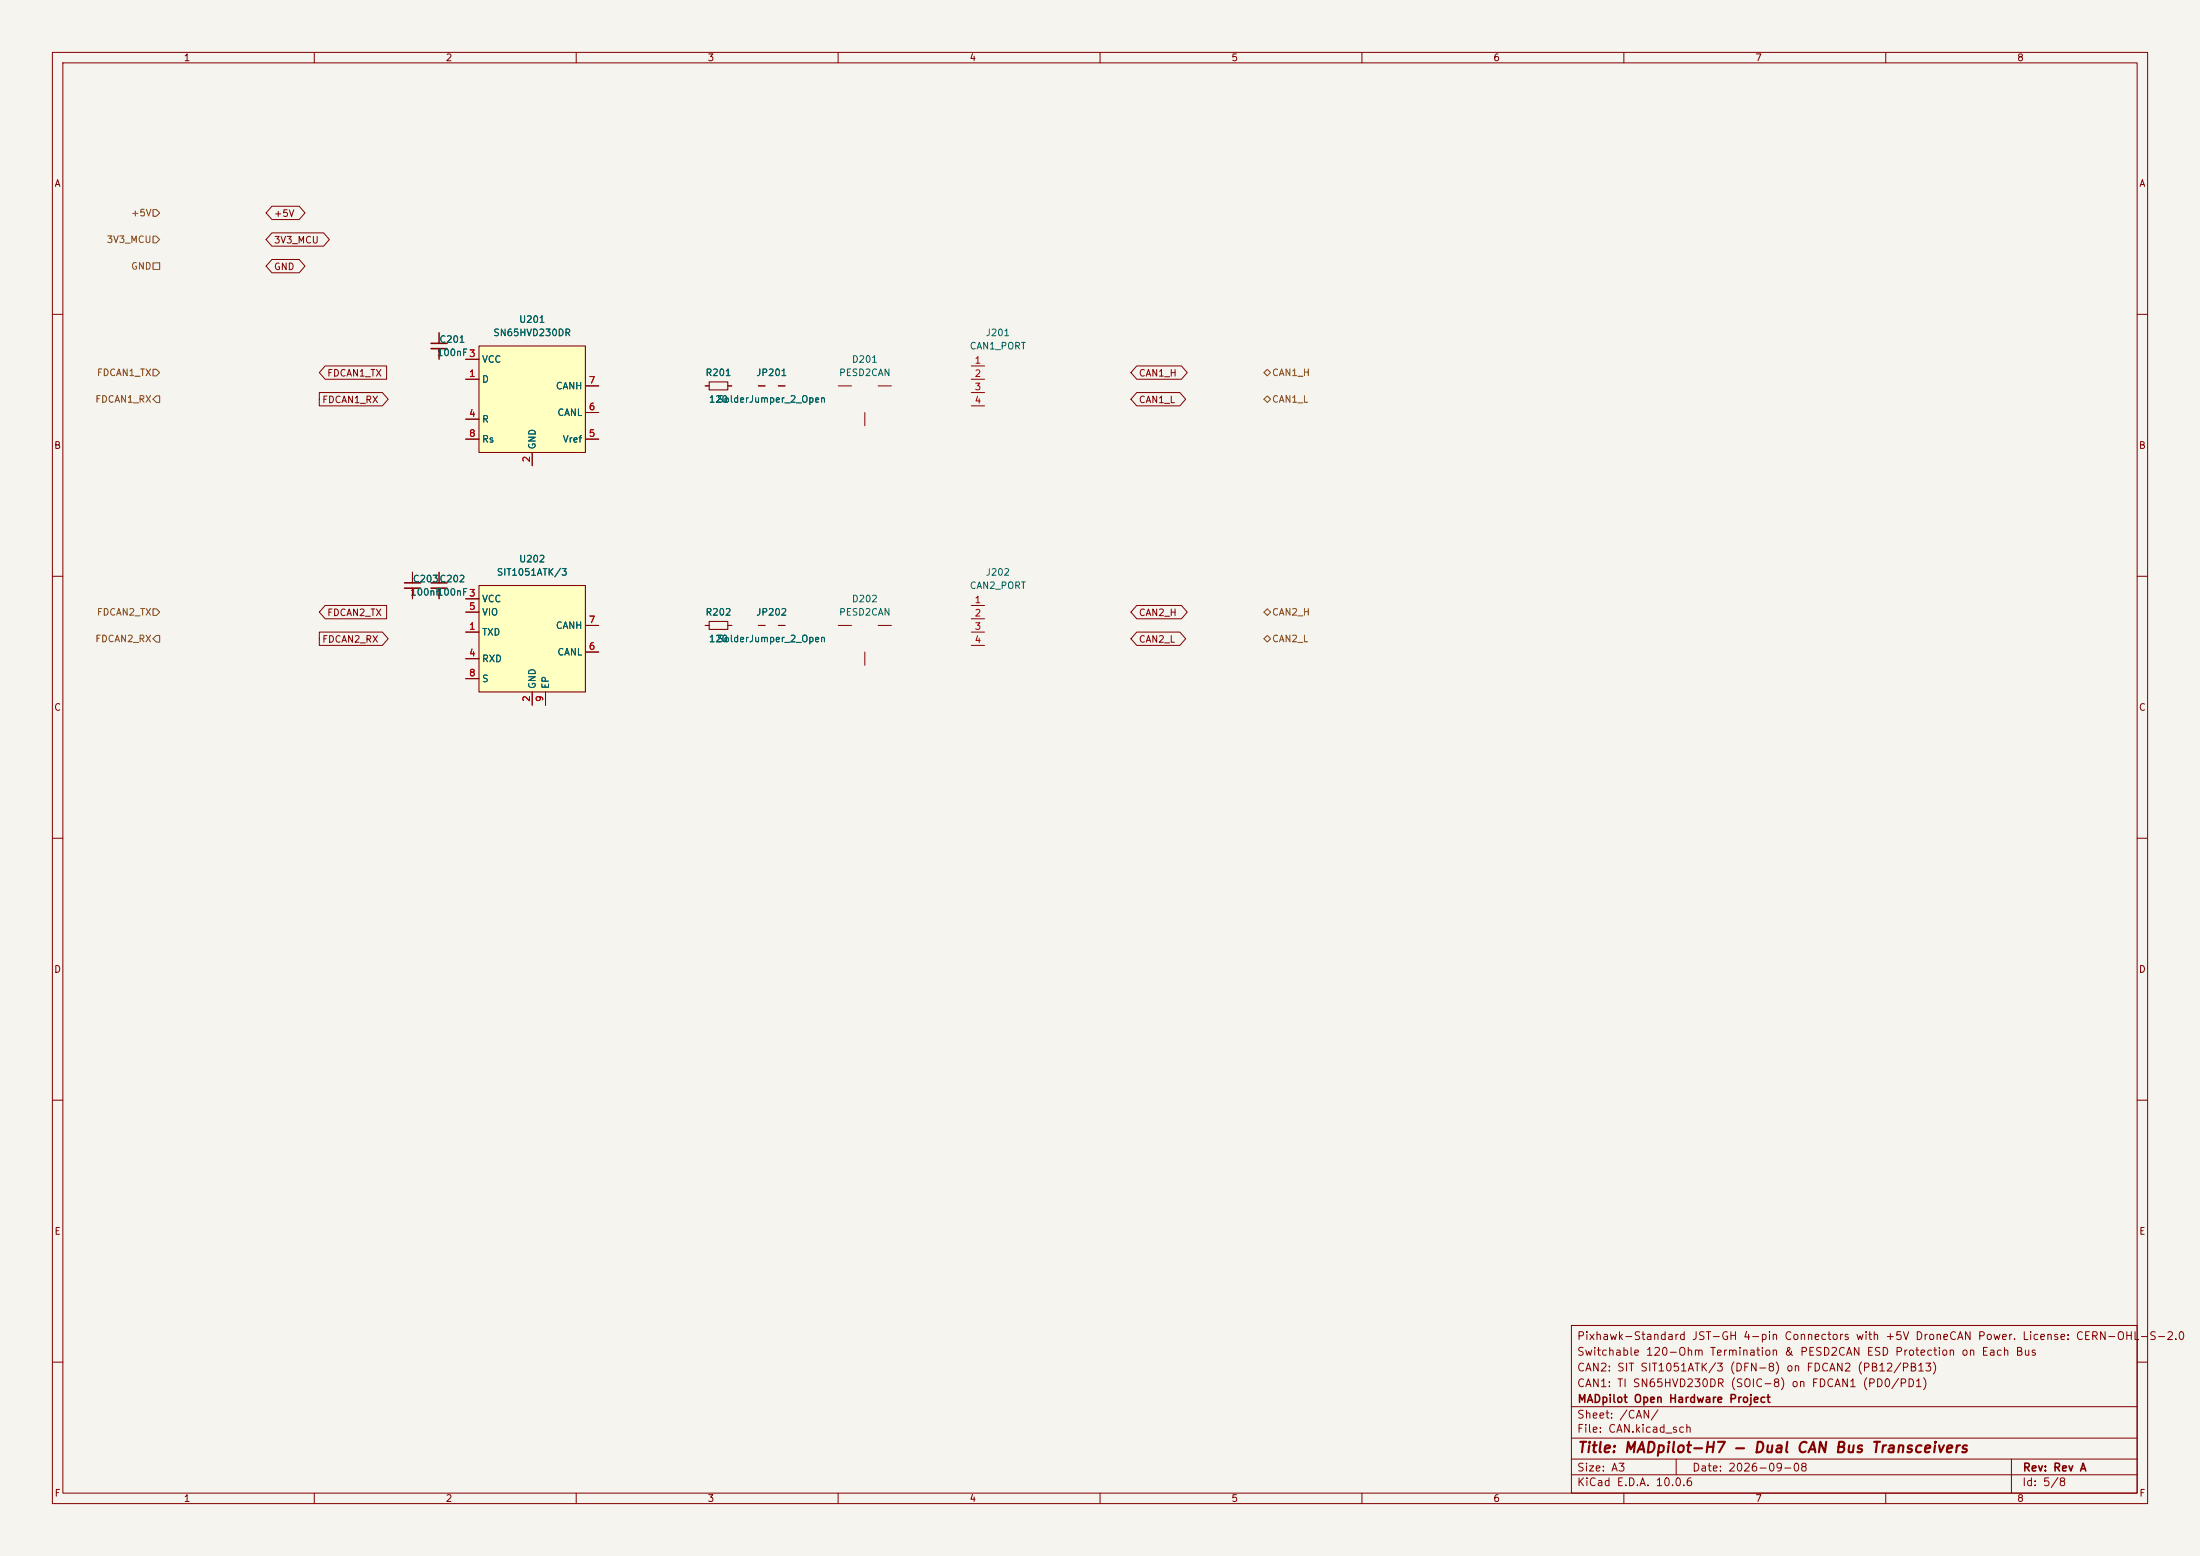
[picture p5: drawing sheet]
<svg xmlns="http://www.w3.org/2000/svg" width="420mm" height="297mm" viewBox="0 0 420 297" stroke-linecap="round" stroke-linejoin="round" font-family="sans-serif">
<path d="M0 0h420v297h-420z" fill="#f5f4ef" stroke="#f5f4ef" stroke-width=".19"/>
<g fill="none" stroke="#840000" stroke-width=".19">
<path d="M10 10h400v277h-400zM12 12h396v273h-396zM60 10v2M110 10v2M160 10v2M210 10v2M260 10v2M310 10v2M360 10v2M10 60h2M83.8 63.5v2M83.8 66.5v2.1"/>
<path d="M160 73.7h2.6M165.1 78.7v2.6M167.6 73.7h2.6M185.4 69.9h2.6M185.4 72.4h2.6M185.4 74.9h2.6M185.4 77.5h2.6M408 60h2M10 110h2M78.7 109.2v2.1M78.7 112.3v2M83.8 109.2v2.1"/>
<path d="M83.8 112.3v2M134.6 119.4h.8M138.9 119.4h.8M144.8 119.4h1.2M148.6 119.4h1.3M185.4 115.6h2.6M185.4 118.1h2.6M408 110h2M185.4 120.7h2.6M185.4 123.2h2.6M10 160h2M408 160h2"/>
<path d="M10 210h2M408 210h2M300 253h108v32h-108zM10 260h2M300 278.5h108M300 274.5h108M300 268.5h108M320 278.5v3M384 278.5v6.5M408 260h2M60 285v2M110 285v2"/>
<path d="M160 285v2M210 285v2M260 285v2M300 281.5h108M310 285v2M360 285v2"/>
</g>
<path d="M82.3 65.5h3M82.3 66.5h3M77.2 111.3h3.1M77.2 112.3h3.1M82.3 111.3h3M82.3 112.3h3" fill="none" stroke="#840000" stroke-width=".3"/>
<path d="M135.4 118.6h3.5v1.5h-3.5z" fill="none" stroke="#840000" stroke-width=".2"/>
<path d="M91.4 111.8h20.4v20.3h-20.4z" fill="#ffffc2"/>
<path d="M91.4 111.8h20.4v20.3h-20.4z" fill="none" stroke="#840000" stroke-width=".2"/>
<path d="M88.9 114.3h2.5M88.9 116.8h2.5M111.8 119.4h2.5M88.9 120.7h2.5M88.9 125.7h2.5M88.9 129.5h2.5M101.6 132.1v2.5M104.1 132.1v2.5M111.8 124.5h2.5" fill="none" stroke="#840000" stroke-width=".19"/>
<path d="M91.4 66h20.4v20.4h-20.4z" fill="#ffffc2"/>
<path d="M91.4 66h20.4v20.4h-20.4zM135.4 72.9h3.5v1.5h-3.5z" fill="none" stroke="#840000" stroke-width=".2"/>
<g fill="none" stroke="#840000" stroke-width=".19">
<path d="M51.9 39.4h5.2l1.1 1.2-1.1 1.3h-5.2l-1.1-1.3zM51.9 44.4h9.9l1.1 1.3-1.1 1.3h-9.9l-1.1-1.3zM51.9 49.5h5.2l1.1 1.3-1.1 1.3h-5.2l-1.1-1.3zM61 74.9h12l1.1 1.3-1.1 1.3h-12zM62.1 69.8h11.7v2.6h-11.7l-1.1-1.3zM83.8 63.5v2M83.8 66.5v2.1M88.9 72.4h2.5M88.9 68.6h2.5M111.8 78.7h2.5M111.8 73.7h2.5M134.6 73.7h.8"/>
<path d="M138.9 73.7h.8M144.8 73.7h1.2M148.6 73.7h1.3M217 69.8h8.5l1.2 1.3-1.2 1.3h-8.5l-1.1-1.3zM217 74.9h8.2l1.2 1.3-1.2 1.3h-8.2l-1.1-1.3zM88.9 80h2.5M88.9 83.8h2.5M101.6 86.4v2.5M111.8 83.8h2.5M62.1 115.6h11.7v2.5h-11.7l-1.1-1.3zM78.7 109.2v2.1M78.7 112.3v2"/>
<path d="M83.8 109.2v2.1M83.8 112.3v2M88.9 114.3h2.5M88.9 116.8h2.5M111.8 119.4h2.5M134.6 119.4h.8M138.9 119.4h.8M144.8 119.4h1.2M148.6 119.4h1.3M160 119.4h2.6M167.6 119.4h2.6M217 115.6h8.5l1.2 1.2-1.2 1.3h-8.5l-1.1-1.3z"/>
<path d="M61 120.6h12l1.1 1.3-1.1 1.3h-12zM88.9 120.7h2.5M88.9 125.7h2.5M88.9 129.5h2.5M101.6 132.1v2.5M104.1 132.1v2.5M111.8 124.5h2.5M165.1 124.5v2.5M217 120.6h8.2l1.2 1.3-1.2 1.3h-8.2l-1.1-1.3z"/>
</g>
<path d="M29.2 45.1h.6l.7 .6-.7 .7h-.6zM29.2 40h.6l.7 .6-.7 .7h-.6zM29.2 50.2h1.3v1.2h-1.3zM29.2 70.5h.6l.7 .6-.7 .7h-.6zM29.8 75.6h.7v1.2h-.7l-.6-.6zM241.3 76.2l.6-.6 .7 .6-.7 .6zM241.3 71.1l.6-.6 .7 .6-.7 .7zM29.2 116.2h.6l.7 .6-.7 .7h-.6zM241.3 116.8l.6-.6 .7 .6-.7 .7zM29.8 121.3h.7v1.3h-.7l-.6-.7zM241.3 121.9l.6-.6 .7 .6-.7 .7z" fill="none" stroke="#725600" stroke-width=".19"/>
<text font-size="2" fill="#840000" x="301" y="277.8">Title: MADpilot-H7 - Dual CAN Bus Transceivers</text>
<g font-size="1.5" fill="#840000">
<text x="300.9" y="256.1">Pixhawk-Standard JST-GH 4-pin Connectors with +5V DroneCAN Power. License: CERN-OHL-S-2.0</text>
<text x="300.9" y="262.1">CAN2: SIT SIT1051ATK/3 (DFN-8) on FDCAN2 (PB12/PB13)</text>
<text x="300.9" y="259.1">Switchable 120-Ohm Termination &amp; PESD2CAN ESD Protection on Each Bus</text>
<text x="300.9" y="265.1">CAN1: TI SN65HVD230DR (SOIC-8) on FDCAN1 (PD0/PD1)</text>
<text x="301" y="268.1">MADpilot Open Hardware Project</text>
<text x="300.9" y="273.8">File: CAN.kicad_sch</text>
<text x="300.9" y="271.1">Sheet: /CAN/</text>
<text x="300.9" y="281.2">Size: A3</text>
<text x="322.9" y="281.2">Date: 2026-09-08</text>
<text x="386" y="281.2">Rev: Rev A</text>
<text x="300.9" y="284">KiCad E.D.A. 10.0.6</text>
<text x="385.9" y="284">Id: 5/8</text>
</g>
<g font-size="1.3" fill="#840000">
<text x="35" y="12">1</text>
<text x="85" y="12">2</text>
<text x="135" y="12">3</text>
<text x="185" y="12">4</text>
<text x="235" y="12">5</text>
<text x="285" y="12">6</text>
<text x="335" y="12">7</text>
<text x="385" y="12">8</text>
<text x="10.3" y="36">A</text>
<text x="408.3" y="36">A</text>
<text x="52.2" y="41.7">+5V</text>
<text x="52.2" y="46.8">3V3_MCU</text>
<text x="52.2" y="51.9">GND</text>
<text x="61.4" y="77.3">FDCAN1_RX</text>
<text x="62.4" y="72.2">FDCAN1_TX</text>
<text x="217.3" y="72.2">CAN1_H</text>
<text x="217.3" y="77.3">CAN1_L</text>
<text x="10.2" y="86">B</text>
<text x="408.2" y="86">B</text>
<text x="62.4" y="117.9">FDCAN2_TX</text>
<text x="217.3" y="117.9">CAN2_H</text>
<text x="61.4" y="123">FDCAN2_RX</text>
<text x="217.3" y="123">CAN2_L</text>
<text x="10.2" y="136">C</text>
<text x="408.2" y="136">C</text>
<text x="10.2" y="186">D</text>
<text x="408.2" y="186">D</text>
<text x="10.3" y="236">E</text>
<text x="408.3" y="236">E</text>
<text x="10.3" y="286">F</text>
<text x="35" y="287">1</text>
<text x="85" y="287">2</text>
<text x="135" y="287">3</text>
<text x="185" y="287">4</text>
<text x="235" y="287">5</text>
<text x="285" y="287">6</text>
<text x="335" y="287">7</text>
<text x="385" y="287">8</text>
<text x="408.3" y="286">F</text>
</g>
<g font-size="1.3" fill="#725600">
<text x="24.9" y="41.6">+5V</text>
<text x="20.3" y="46.7">3V3_MCU</text>
<text x="24.9" y="51.8">GND</text>
<text x="18.1" y="77.2">FDCAN1_RX</text>
<text x="18.4" y="72.1">FDCAN1_TX</text>
<text x="242.7" y="77.2">CAN1_L</text>
<text x="242.7" y="72.1">CAN1_H</text>
<text x="18.4" y="117.8">FDCAN2_TX</text>
<text x="242.7" y="117.8">CAN2_H</text>
<text x="18.1" y="122.9">FDCAN2_RX</text>
<text x="242.7" y="122.9">CAN2_L</text>
</g>
<g font-size="1.3" fill="#006464">
<text x="83.8" y="65.7">C201</text>
<text x="94.1" y="64.5">SN65HVD230DR</text>
<text x="99" y="61.9">U201</text>
<text x="188.1" y="64.5">J201</text>
<text x="83.3" y="68.3">100nF3</text>
<text x="91.9" y="69.5">VCC</text>
<text x="162.5" y="69.5">D201</text>
<text x="185" y="67">CAN1_PORT</text>
<text x="91.9" y="73.4">D</text>
<text x="106" y="74.6">CANH</text>
<text x="134.6" y="72.1">R201</text>
<text x="135.2" y="77.2">120</text>
<text x="136.8" y="77.2">SolderJumper_2_Open</text>
<text x="144.3" y="72.1">JP201</text>
<text x="160.1" y="72.1">PESD2CAN</text>
<text x="91.9" y="81">R</text>
<text x="106.3" y="79.7">CANL</text>
<text x="91.9" y="84.8">Rs</text>
<text x="102.6" y="85.9" transform="rotate(-90 102.6 85.9)">GND</text>
<text x="107.3" y="84.8">Vref</text>
<text x="99" y="107.6">U202</text>
<text x="78.2" y="114">100nF</text>
<text x="78.7" y="111.5">C203C202</text>
<text x="83.3" y="114">100nF3</text>
<text x="94.7" y="110.2">SIT1051ATK/3</text>
<text x="185" y="112.7">CAN2_PORT</text>
<text x="188.1" y="110.2">J202</text>
<text x="91.9" y="115.3">VCC</text>
<text x="91.9" y="117.8">VIO</text>
<text x="134.6" y="117.8">R202</text>
<text x="144.3" y="117.8">JP202</text>
<text x="160.1" y="117.8">PESD2CAN</text>
<text x="162.5" y="115.3">D202</text>
<text x="91.9" y="121.6">TXD</text>
<text x="106" y="120.3">CANH</text>
<text x="106.3" y="125.4">CANL</text>
<text x="135.2" y="122.9">120</text>
<text x="136.8" y="122.9">SolderJumper_2_Open</text>
<text x="91.9" y="126.7">RXD</text>
<text x="91.9" y="130.5">S</text>
<text x="102.6" y="131.6" transform="rotate(-90 102.6 131.6)">GND</text>
<text x="105.1" y="131.6" transform="rotate(-90 105.1 131.6)">EP</text>
</g>
<g font-size="1.3" fill="#a90000">
<text x="186" y="69.7">1</text>
<text x="89.4" y="72.3">1</text>
<text x="112.3" y="73.5">7</text>
<text x="186" y="72.3">2</text>
<text x="186" y="74.8">3</text>
<text x="186" y="77.3">4</text>
<text x="89.4" y="79.9">4</text>
<text x="89.4" y="83.7">8</text>
<text x="112.3" y="83.7">5</text>
<text x="112.3" y="78.6">6</text>
<text x="101.5" y="88.4" transform="rotate(-90 101.5 88.4)">2</text>
<text x="89.4" y="116.7">5</text>
<text x="112.3" y="119.2">7</text>
<text x="186" y="115.4">1</text>
<text x="186" y="118">2</text>
<text x="89.4" y="120.5">1</text>
<text x="89.4" y="125.6">4</text>
<text x="112.3" y="124.3">6</text>
<text x="186" y="120.5">3</text>
<text x="186" y="123.1">4</text>
<text x="89.4" y="129.4">8</text>
<text x="101.5" y="134.1" transform="rotate(-90 101.5 134.1)">2</text>
<text x="104" y="134.1" transform="rotate(-90 104 134.1)">9</text>
</g>
</svg>
